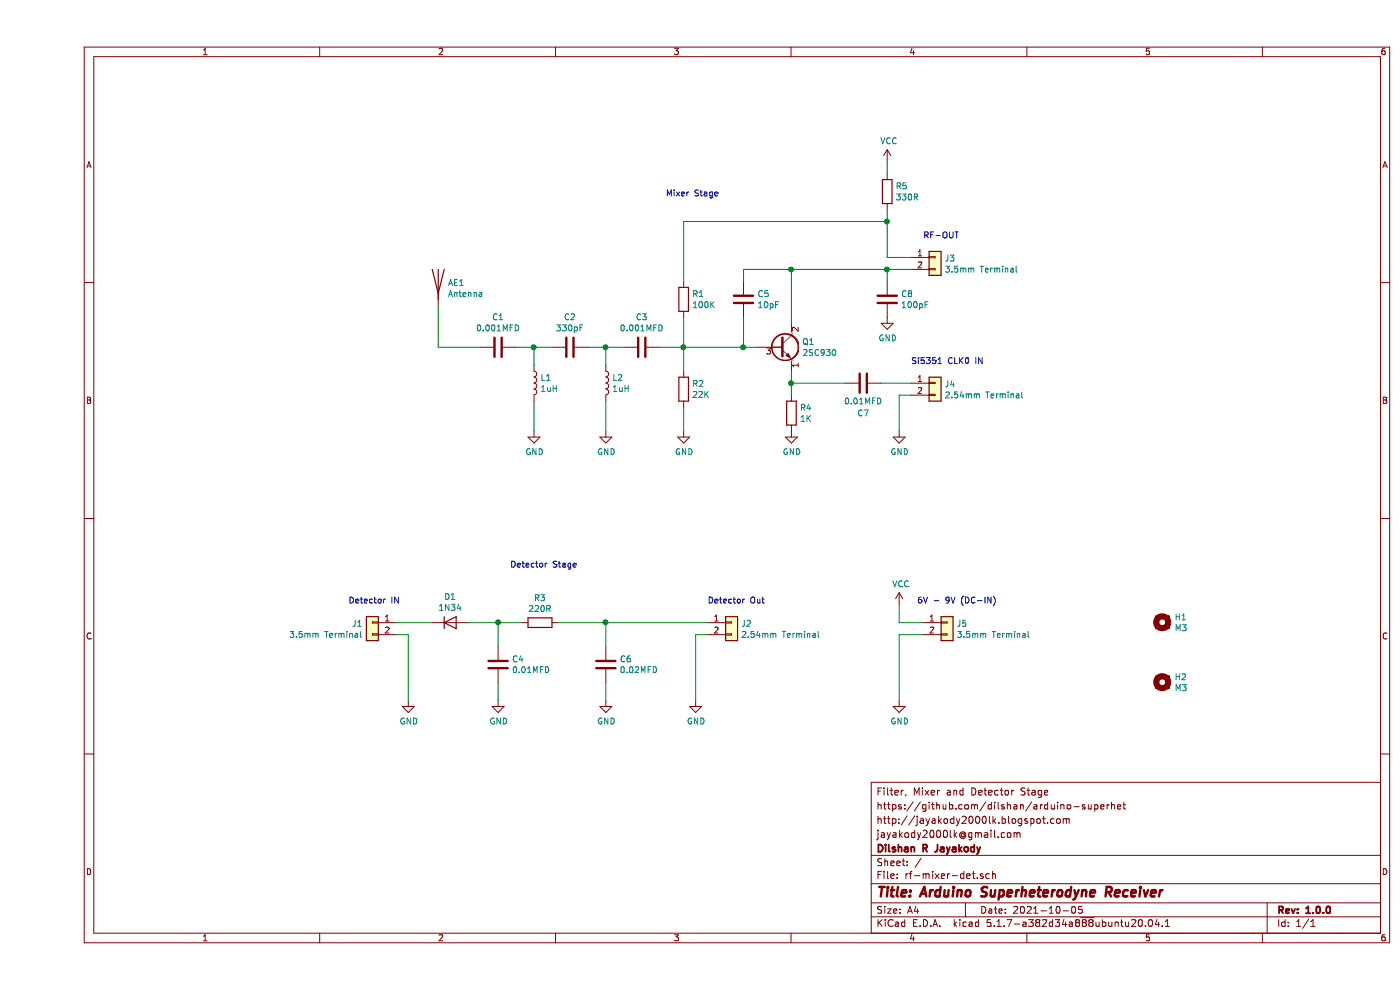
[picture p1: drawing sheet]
EESchema Schematic File Version 4
EELAYER 30 0
EELAYER END
$Descr A4 11693 8268
encoding utf-8
Sheet 1 1
Title "Arduino Superheterodyne Receiver"
Date "2021-10-05"
Rev "1.0.0"
Comp "Dilshan R Jayakody"
Comment1 "jayakody2000lk@gmail.com"
Comment2 "http://jayakody2000lk.blogspot.com"
Comment3 "https://github.com/dilshan/arduino-superhet"
Comment4 "Filter, Mixer and Detector Stage"
$EndDescr
$Comp
L Device:C C1
U 1 1
P 3850 2900
F 0 "C1" V 3598 2900 50  0000 C CNN
F 1 "0.001MFD" V 3689 2900 50  0000 C CNN
F 2 "Capacitor_THT:C_Disc_D6.0mm_W2.5mm_P5.00mm" H 3888 2750 50  0001 C CNN
F 3 "~" H 3850 2900 50  0001 C CNN
	1    3850 2900
	0    1    1    0   
$EndComp
$Comp
L Device:L L1
U 1 1
P 4150 3200
F 0 "L1" H 4203 3246 50  0000 L CNN
F 1 "1uH" H 4203 3155 50  0000 L CNN
F 2 "Inductor_THT:L_Axial_L6.6mm_D2.7mm_P10.16mm_Horizontal_Vishay_IM-2" H 4150 3200 50  0001 C CNN
F 3 "~" H 4150 3200 50  0001 C CNN
	1    4150 3200
	1    0    0    -1  
$EndComp
$Comp
L Device:C C2
U 1 1
P 4450 2900
F 0 "C2" V 4198 2900 50  0000 C CNN
F 1 "330pF" V 4289 2900 50  0000 C CNN
F 2 "Capacitor_THT:C_Disc_D5.1mm_W3.2mm_P5.00mm" H 4488 2750 50  0001 C CNN
F 3 "~" H 4450 2900 50  0001 C CNN
	1    4450 2900
	0    1    1    0   
$EndComp
$Comp
L Device:C C3
U 1 1
P 5050 2900
F 0 "C3" V 4798 2900 50  0000 C CNN
F 1 "0.001MFD" V 4889 2900 50  0000 C CNN
F 2 "Capacitor_THT:C_Disc_D6.0mm_W2.5mm_P5.00mm" H 5088 2750 50  0001 C CNN
F 3 "~" H 5050 2900 50  0001 C CNN
	1    5050 2900
	0    1    1    0   
$EndComp
$Comp
L Device:L L2
U 1 1
P 4750 3200
F 0 "L2" H 4803 3246 50  0000 L CNN
F 1 "1uH" H 4803 3155 50  0000 L CNN
F 2 "Inductor_THT:L_Axial_L6.6mm_D2.7mm_P10.16mm_Horizontal_Vishay_IM-2" H 4750 3200 50  0001 C CNN
F 3 "~" H 4750 3200 50  0001 C CNN
	1    4750 3200
	1    0    0    -1  
$EndComp
$Comp
L power:GND #PWR01
U 1 1
P 4150 3600
F 0 "#PWR01" H 4150 3350 50  0001 C CNN
F 1 "GND" H 4155 3427 50  0000 C CNN
F 2 "" H 4150 3600 50  0001 C CNN
F 3 "" H 4150 3600 50  0001 C CNN
	1    4150 3600
	1    0    0    -1  
$EndComp
$Comp
L power:GND #PWR03
U 1 1
P 4750 3600
F 0 "#PWR03" H 4750 3350 50  0001 C CNN
F 1 "GND" H 4755 3427 50  0000 C CNN
F 2 "" H 4750 3600 50  0001 C CNN
F 3 "" H 4750 3600 50  0001 C CNN
	1    4750 3600
	1    0    0    -1  
$EndComp
Wire Wire Line
	4000 2900 4150 2900
Wire Wire Line
	4600 2900 4750 2900
Wire Wire Line
	4150 3050 4150 2900
Connection ~ 4150 2900
Wire Wire Line
	4150 2900 4300 2900
Wire Wire Line
	4750 3050 4750 2900
Connection ~ 4750 2900
Wire Wire Line
	4750 2900 4900 2900
$Comp
L Device:Antenna AE1
U 1 1
P 3350 2350
F 0 "AE1" H 3430 2339 50  0000 L CNN
F 1 "Antenna" H 3430 2248 50  0000 L CNN
F 2 "TestPoint:TestPoint_Loop_D1.80mm_Drill1.0mm_Beaded" H 3350 2350 50  0001 C CNN
F 3 "~" H 3350 2350 50  0001 C CNN
	1    3350 2350
	1    0    0    -1  
$EndComp
Wire Wire Line
	3700 2900 3350 2900
Wire Wire Line
	3350 2900 3350 2550
$Comp
L Device:R R1
U 1 1
P 5400 2500
F 0 "R1" H 5470 2546 50  0000 L CNN
F 1 "100K" H 5470 2455 50  0000 L CNN
F 2 "Resistor_THT:R_Axial_DIN0207_L6.3mm_D2.5mm_P10.16mm_Horizontal" V 5330 2500 50  0001 C CNN
F 3 "~" H 5400 2500 50  0001 C CNN
	1    5400 2500
	1    0    0    -1  
$EndComp
$Comp
L Device:R R2
U 1 1
P 5400 3250
F 0 "R2" H 5470 3296 50  0000 L CNN
F 1 "22K" H 5470 3205 50  0000 L CNN
F 2 "Resistor_THT:R_Axial_DIN0207_L6.3mm_D2.5mm_P10.16mm_Horizontal" V 5330 3250 50  0001 C CNN
F 3 "~" H 5400 3250 50  0001 C CNN
	1    5400 3250
	1    0    0    -1  
$EndComp
$Comp
L power:GND #PWR05
U 1 1
P 5400 3600
F 0 "#PWR05" H 5400 3350 50  0001 C CNN
F 1 "GND" H 5405 3427 50  0000 C CNN
F 2 "" H 5400 3600 50  0001 C CNN
F 3 "" H 5400 3600 50  0001 C CNN
	1    5400 3600
	1    0    0    -1  
$EndComp
Wire Wire Line
	5400 2650 5400 2900
Wire Wire Line
	5200 2900 5400 2900
Connection ~ 5400 2900
Wire Wire Line
	5400 2900 5400 3100
$Comp
L Device:Q_NPN_ECB Q1
U 1 1
P 6200 2900
F 0 "Q1" H 6390 2946 50  0000 L CNN
F 1 "2SC930" H 6390 2855 50  0000 L CNN
F 2 "Package_TO_SOT_THT:TO-92L_Inline_Wide" H 6400 3000 50  0001 C CNN
F 3 "~" H 6200 2900 50  0001 C CNN
	1    6200 2900
	1    0    0    -1  
$EndComp
$Comp
L Device:C C5
U 1 1
P 5900 2500
F 0 "C5" H 6015 2546 50  0000 L CNN
F 1 "10pF" H 6015 2455 50  0000 L CNN
F 2 "Capacitor_THT:C_Disc_D5.1mm_W3.2mm_P5.00mm" H 5938 2350 50  0001 C CNN
F 3 "~" H 5900 2500 50  0001 C CNN
	1    5900 2500
	1    0    0    -1  
$EndComp
Wire Wire Line
	5400 2900 5900 2900
Wire Wire Line
	5900 2650 5900 2900
Connection ~ 5900 2900
Wire Wire Line
	5900 2900 6000 2900
Wire Wire Line
	5900 2350 5900 2250
Wire Wire Line
	5900 2250 6300 2250
Wire Wire Line
	6300 2250 6300 2700
$Comp
L Device:R R4
U 1 1
P 6300 3450
F 0 "R4" H 6370 3496 50  0000 L CNN
F 1 "1K" H 6370 3405 50  0000 L CNN
F 2 "Resistor_THT:R_Axial_DIN0207_L6.3mm_D2.5mm_P10.16mm_Horizontal" V 6230 3450 50  0001 C CNN
F 3 "~" H 6300 3450 50  0001 C CNN
	1    6300 3450
	1    0    0    -1  
$EndComp
$Comp
L power:GND #PWR07
U 1 1
P 6300 3600
F 0 "#PWR07" H 6300 3350 50  0001 C CNN
F 1 "GND" H 6305 3427 50  0000 C CNN
F 2 "" H 6300 3600 50  0001 C CNN
F 3 "" H 6300 3600 50  0001 C CNN
	1    6300 3600
	1    0    0    -1  
$EndComp
Wire Wire Line
	5400 3400 5400 3600
Wire Wire Line
	4750 3350 4750 3600
Wire Wire Line
	4150 3350 4150 3600
Wire Wire Line
	6300 3100 6300 3200
$Comp
L Device:C C7
U 1 1
P 6900 3200
F 0 "C7" V 7150 3200 50  0000 C CNN
F 1 "0.01MFD" V 7050 3200 50  0000 C CNN
F 2 "Capacitor_THT:C_Disc_D5.1mm_W3.2mm_P5.00mm" H 6938 3050 50  0001 C CNN
F 3 "~" H 6900 3200 50  0001 C CNN
	1    6900 3200
	0    1    1    0   
$EndComp
Wire Wire Line
	6750 3200 6300 3200
Connection ~ 6300 3200
Wire Wire Line
	6300 3200 6300 3300
$Comp
L Connector_Generic:Conn_01x02 J4
U 1 1
P 7500 3200
F 0 "J4" H 7580 3192 50  0000 L CNN
F 1 "2.54mm Terminal" H 7580 3101 50  0000 L CNN
F 2 "Connector_PinHeader_2.54mm:PinHeader_1x02_P2.54mm_Vertical" H 7500 3200 50  0001 C CNN
F 3 "~" H 7500 3200 50  0001 C CNN
	1    7500 3200
	1    0    0    -1  
$EndComp
Wire Wire Line
	7050 3200 7300 3200
$Comp
L power:GND #PWR011
U 1 1
P 7200 3600
F 0 "#PWR011" H 7200 3350 50  0001 C CNN
F 1 "GND" H 7205 3427 50  0000 C CNN
F 2 "" H 7200 3600 50  0001 C CNN
F 3 "" H 7200 3600 50  0001 C CNN
	1    7200 3600
	1    0    0    -1  
$EndComp
Wire Wire Line
	7300 3300 7200 3300
Wire Wire Line
	7200 3300 7200 3600
Connection ~ 6300 2250
$Comp
L Connector_Generic:Conn_01x02 J3
U 1 1
P 7500 2150
F 0 "J3" H 7580 2142 50  0000 L CNN
F 1 "3.5mm Terminal" H 7580 2051 50  0000 L CNN
F 2 "Connector_Phoenix_MC:PhoenixContact_MCV_1,5_2-G-3.5_1x02_P3.50mm_Vertical" H 7500 2150 50  0001 C CNN
F 3 "~" H 7500 2150 50  0001 C CNN
	1    7500 2150
	1    0    0    -1  
$EndComp
$Comp
L Device:R R5
U 1 1
P 7100 1600
F 0 "R5" H 7170 1646 50  0000 L CNN
F 1 "330R" H 7170 1555 50  0000 L CNN
F 2 "Resistor_THT:R_Axial_DIN0207_L6.3mm_D2.5mm_P10.16mm_Horizontal" V 7030 1600 50  0001 C CNN
F 3 "~" H 7100 1600 50  0001 C CNN
	1    7100 1600
	1    0    0    -1  
$EndComp
Wire Wire Line
	7100 1750 7100 1850
Wire Wire Line
	7100 1850 5400 1850
Wire Wire Line
	5400 1850 5400 2350
Wire Wire Line
	7300 2150 7100 2150
Wire Wire Line
	7100 2150 7100 1850
Connection ~ 7100 1850
$Comp
L power:VCC #PWR09
U 1 1
P 7100 1350
F 0 "#PWR09" H 7100 1200 50  0001 C CNN
F 1 "VCC" H 7115 1523 50  0000 C CNN
F 2 "" H 7100 1350 50  0001 C CNN
F 3 "" H 7100 1350 50  0001 C CNN
	1    7100 1350
	1    0    0    -1  
$EndComp
Wire Wire Line
	7100 1350 7100 1450
Wire Wire Line
	6300 2250 7100 2250
$Comp
L Device:C C8
U 1 1
P 7100 2500
F 0 "C8" H 7215 2546 50  0000 L CNN
F 1 "100pF" H 7215 2455 50  0000 L CNN
F 2 "Capacitor_THT:C_Disc_D5.1mm_W3.2mm_P5.00mm" H 7138 2350 50  0001 C CNN
F 3 "~" H 7100 2500 50  0001 C CNN
	1    7100 2500
	1    0    0    -1  
$EndComp
$Comp
L power:GND #PWR010
U 1 1
P 7100 2650
F 0 "#PWR010" H 7100 2400 50  0001 C CNN
F 1 "GND" H 7105 2477 50  0000 C CNN
F 2 "" H 7100 2650 50  0001 C CNN
F 3 "" H 7100 2650 50  0001 C CNN
	1    7100 2650
	1    0    0    -1  
$EndComp
Wire Wire Line
	7100 2350 7100 2250
Connection ~ 7100 2250
Wire Wire Line
	7100 2250 7300 2250
$Comp
L Connector_Generic:Conn_01x02 J1
U 1 1
P 2800 5200
F 0 "J1" H 2880 5192 50  0000 L CNN
F 1 "3.5mm Terminal" H 2880 5101 50  0000 L CNN
F 2 "Connector_Phoenix_MC:PhoenixContact_MCV_1,5_2-G-3.5_1x02_P3.50mm_Vertical" H 2800 5200 50  0001 C CNN
F 3 "~" H 2800 5200 50  0001 C CNN
	1    2800 5200
	-1   0    0    -1  
$EndComp
$Comp
L Device:D D1
U 1 1
P 3450 5200
F 0 "D1" H 3450 5417 50  0000 C CNN
F 1 "1N34" H 3450 5326 50  0000 C CNN
F 2 "Diode_THT:D_DO-34_SOD68_P10.16mm_Horizontal" H 3450 5200 50  0001 C CNN
F 3 "~" H 3450 5200 50  0001 C CNN
	1    3450 5200
	1    0    0    -1  
$EndComp
Wire Wire Line
	3000 5200 3300 5200
$Comp
L Device:C C4
U 1 1
P 3850 5550
F 0 "C4" H 3965 5596 50  0000 L CNN
F 1 "0.01MFD" H 3965 5505 50  0000 L CNN
F 2 "Capacitor_THT:C_Disc_D5.1mm_W3.2mm_P5.00mm" H 3888 5400 50  0001 C CNN
F 3 "~" H 3850 5550 50  0001 C CNN
	1    3850 5550
	1    0    0    -1  
$EndComp
$Comp
L Device:R R3
U 1 1
P 4200 5200
F 0 "R3" V 3993 5200 50  0000 C CNN
F 1 "220R" V 4084 5200 50  0000 C CNN
F 2 "Resistor_THT:R_Axial_DIN0207_L6.3mm_D2.5mm_P10.16mm_Horizontal" V 4130 5200 50  0001 C CNN
F 3 "~" H 4200 5200 50  0001 C CNN
	1    4200 5200
	0    1    1    0   
$EndComp
$Comp
L Device:C C6
U 1 1
P 4750 5550
F 0 "C6" H 4865 5596 50  0000 L CNN
F 1 "0.02MFD" H 4865 5505 50  0000 L CNN
F 2 "Capacitor_THT:C_Disc_D5.1mm_W3.2mm_P5.00mm" H 4788 5400 50  0001 C CNN
F 3 "~" H 4750 5550 50  0001 C CNN
	1    4750 5550
	1    0    0    -1  
$EndComp
$Comp
L Connector_Generic:Conn_01x02 J2
U 1 1
P 5800 5200
F 0 "J2" H 5880 5192 50  0000 L CNN
F 1 "2.54mm Terminal" H 5880 5101 50  0000 L CNN
F 2 "Connector_PinHeader_2.54mm:PinHeader_1x02_P2.54mm_Vertical" H 5800 5200 50  0001 C CNN
F 3 "~" H 5800 5200 50  0001 C CNN
	1    5800 5200
	1    0    0    -1  
$EndComp
$Comp
L power:GND #PWR04
U 1 1
P 3850 5850
F 0 "#PWR04" H 3850 5600 50  0001 C CNN
F 1 "GND" H 3855 5677 50  0000 C CNN
F 2 "" H 3850 5850 50  0001 C CNN
F 3 "" H 3850 5850 50  0001 C CNN
	1    3850 5850
	1    0    0    -1  
$EndComp
$Comp
L power:GND #PWR06
U 1 1
P 4750 5850
F 0 "#PWR06" H 4750 5600 50  0001 C CNN
F 1 "GND" H 4755 5677 50  0000 C CNN
F 2 "" H 4750 5850 50  0001 C CNN
F 3 "" H 4750 5850 50  0001 C CNN
	1    4750 5850
	1    0    0    -1  
$EndComp
$Comp
L power:GND #PWR08
U 1 1
P 5500 5850
F 0 "#PWR08" H 5500 5600 50  0001 C CNN
F 1 "GND" H 5505 5677 50  0000 C CNN
F 2 "" H 5500 5850 50  0001 C CNN
F 3 "" H 5500 5850 50  0001 C CNN
	1    5500 5850
	1    0    0    -1  
$EndComp
$Comp
L power:GND #PWR02
U 1 1
P 3100 5850
F 0 "#PWR02" H 3100 5600 50  0001 C CNN
F 1 "GND" H 3105 5677 50  0000 C CNN
F 2 "" H 3100 5850 50  0001 C CNN
F 3 "" H 3100 5850 50  0001 C CNN
	1    3100 5850
	1    0    0    -1  
$EndComp
Wire Wire Line
	3600 5200 3850 5200
Wire Wire Line
	4350 5200 4750 5200
Wire Wire Line
	4750 5400 4750 5200
Connection ~ 4750 5200
Wire Wire Line
	4750 5200 5600 5200
Wire Wire Line
	3850 5400 3850 5200
Connection ~ 3850 5200
Wire Wire Line
	3850 5200 4050 5200
Wire Wire Line
	3850 5700 3850 5850
Wire Wire Line
	4750 5700 4750 5850
Wire Wire Line
	5500 5850 5500 5300
Wire Wire Line
	5500 5300 5600 5300
Wire Wire Line
	3000 5300 3100 5300
Wire Wire Line
	3100 5300 3100 5850
$Comp
L Connector_Generic:Conn_01x02 J5
U 1 1
P 7600 5200
F 0 "J5" H 7680 5192 50  0000 L CNN
F 1 "3.5mm Terminal" H 7680 5101 50  0000 L CNN
F 2 "Connector_Phoenix_MC:PhoenixContact_MCV_1,5_2-G-3.5_1x02_P3.50mm_Vertical" H 7600 5200 50  0001 C CNN
F 3 "~" H 7600 5200 50  0001 C CNN
	1    7600 5200
	1    0    0    -1  
$EndComp
$Comp
L power:GND #PWR0101
U 1 1
P 7200 5850
F 0 "#PWR0101" H 7200 5600 50  0001 C CNN
F 1 "GND" H 7205 5677 50  0000 C CNN
F 2 "" H 7200 5850 50  0001 C CNN
F 3 "" H 7200 5850 50  0001 C CNN
	1    7200 5850
	1    0    0    -1  
$EndComp
$Comp
L power:VCC #PWR0102
U 1 1
P 7200 5050
F 0 "#PWR0102" H 7200 4900 50  0001 C CNN
F 1 "VCC" H 7215 5223 50  0000 C CNN
F 2 "" H 7200 5050 50  0001 C CNN
F 3 "" H 7200 5050 50  0001 C CNN
	1    7200 5050
	1    0    0    -1  
$EndComp
Wire Wire Line
	7200 5850 7200 5300
Wire Wire Line
	7200 5300 7400 5300
Wire Wire Line
	7400 5200 7200 5200
Wire Wire Line
	7200 5200 7200 5050
$Comp
L Mechanical:MountingHole H1
U 1 1
P 9400 5200
F 0 "H1" H 9500 5246 50  0000 L CNN
F 1 "M3" H 9500 5155 50  0000 L CNN
F 2 "MountingHole:MountingHole_3.2mm_M3" H 9400 5200 50  0001 C CNN
F 3 "~" H 9400 5200 50  0001 C CNN
	1    9400 5200
	1    0    0    -1  
$EndComp
$Comp
L Mechanical:MountingHole H2
U 1 1
P 9400 5700
F 0 "H2" H 9500 5746 50  0000 L CNN
F 1 "M3" H 9500 5655 50  0000 L CNN
F 2 "MountingHole:MountingHole_3.2mm_M3" H 9400 5700 50  0001 C CNN
F 3 "~" H 9400 5700 50  0001 C CNN
	1    9400 5700
	1    0    0    -1  
$EndComp
Text Notes 3950 4750 0    50   ~ 0
Detector Stage
Text Notes 5250 1650 0    50   ~ 0
Mixer Stage
Text Notes 2600 5050 0    50   ~ 0
Detector IN
Text Notes 5600 5050 0    50   ~ 0
Detector Out
Text Notes 7350 5050 0    50   ~ 0
6V - 9V (DC-IN)
Text Notes 7300 3050 0    50   ~ 0
Si5351 CLK0 IN
Text Notes 7400 2000 0    50   ~ 0
RF-OUT
$EndSCHEMATC
